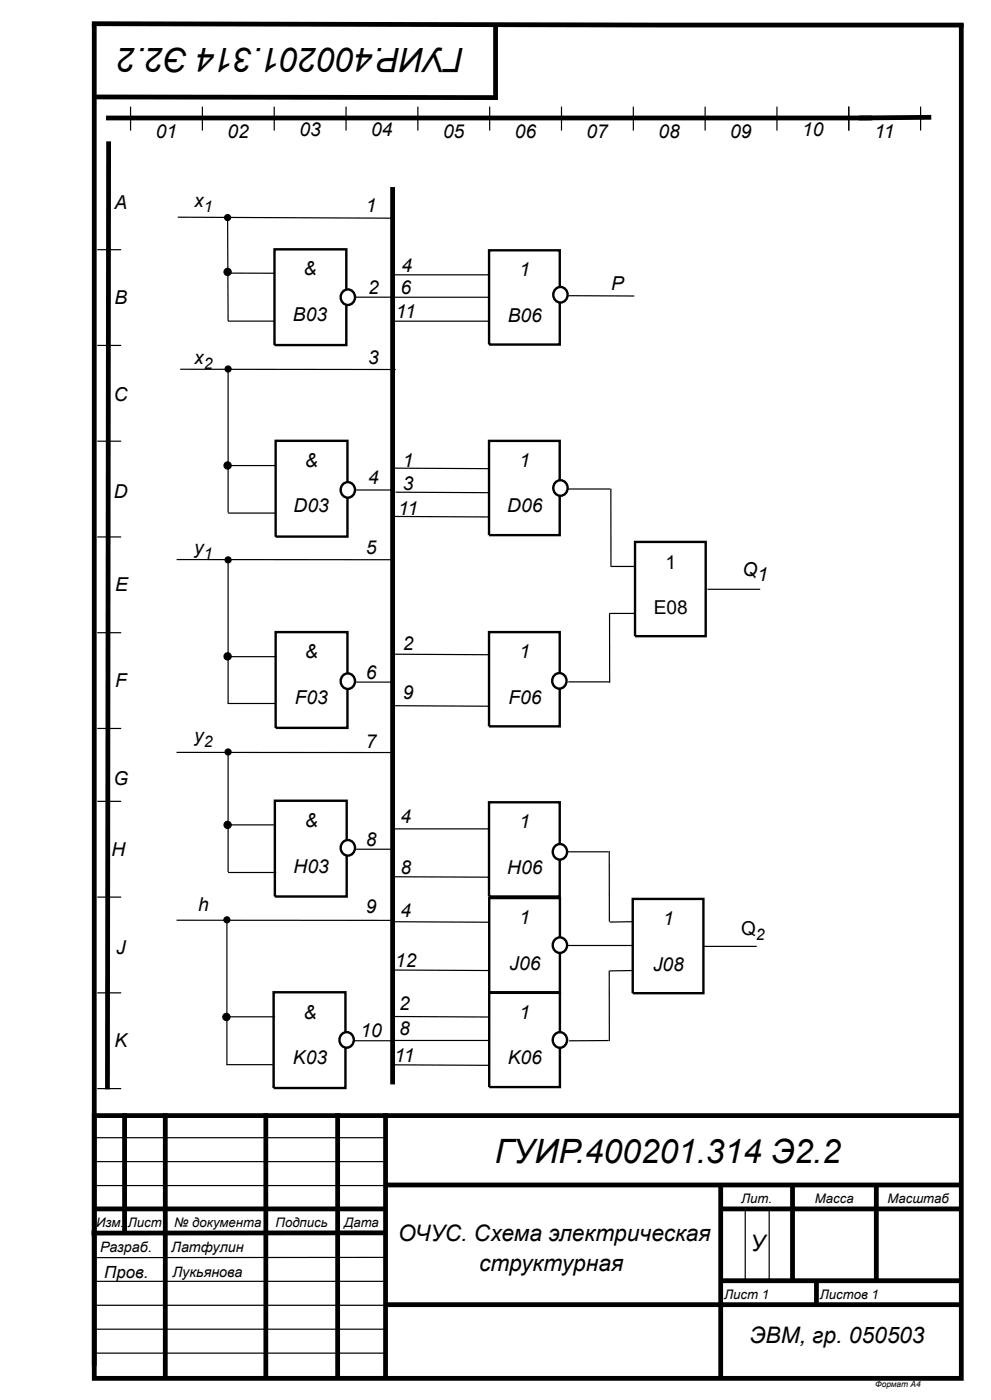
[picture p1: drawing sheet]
<svg xmlns="http://www.w3.org/2000/svg" width="210mm" height="297mm" viewBox="0 0 210 297" stroke-linecap="round" stroke-linejoin="round" font-family="sans-serif">
<g fill="none" stroke="#000" stroke-width="1" stroke-linecap="butt">
<path d="M19.5 5l184.9 .3M20 5v287.4h183.9v-287.4M105.1 5.1v15.6l-85.3-.1M22.5 25h162.5M23 30l-.2 201.1M197.6 24.9l-15.4 .1M26.4 236.2v25.3M35.1 236.2v55.8M56.4 236.2v55.8M71.6 236.2v55.8M81.8 236.2v55.8M203.9 236.7h-183.9v53.1"/>
<path d="M20.1 256.5h61.7M81.8 251.4h121.9M152.9 256.5h50.8M152.9 251.4v40.6M168.1 251.4v20.3M185.9 251.4v20.3M81.8 261.5l-62.4 .1M82 276.8h121.9M152.9 271.7h50.8M173.2 271.7v5.1"/>
</g>
<g fill="none" stroke="#000" stroke-width=".25">
<path d="M27.7 22.6v5.1M42.9 22.6v5.1M58.2 22.6v5.1M73.4 22.6v5.1M88.6 22.6v5.1M103.9 22.6v5.1M119.1 22.6v5.1M134.4 22.6v5.1M149.6 22.6v5.1M164.8 22.6v5.1M180.1 22.6v5.1M195.3 22.6v5.1"/>
<path d="M20.6 53h5.1M37.7 46.1l45.7 .2M48.3 46.8l.1 21.3M20.6 73.3h5.1M20.6 93.6h5.1M20.6 113.9h5.1M20.6 134.2h5.1M20.6 154.5h5.1M20.2 251.5h61.7M20.2 246.4h61.7M20.2 241.4h61.7M158.1 256.6v15.2"/>
<path d="M163.2 256.6v15.2M20.2 276.9h62M20.2 271.8h61.7M81.9 266.8h-62M20.2 287.1h61.7M20.2 282h61.7"/>
<circle cx="48.3" cy="46.2" r=".63"/>
</g>
<circle cx="48.3" cy="46.2" r=".63" fill="#000"/>
<path d="M58.2 52.9h15.3v20.3h-15.3z" fill="#fff"/>
<path d="M58.2 52.9h15.3v20.3h-15.3z" fill="none" stroke="#000" stroke-width=".51"/>
<circle cx="48.3" cy="57.7" r=".76" fill="#000"/>
<g fill="none" stroke="#000" stroke-width=".25">
<path d="M48.3 57.9l10 .1M48.4 68.1h9.9"/>
<circle cx="48.3" cy="57.7" r=".76"/>
</g>
<path d="M72.9 61.7a1.58 1.58 0 0 1 2.4 1.4 1.58 1.58 0 0 1-2.4 1.3 1.73 1.73 0 0 1 0-2.7z" fill="#fff"/>
<path d="M72.9 61.7a1.58 1.58 0 0 1 2.4 1.4 1.58 1.58 0 0 1-2.4 1.3 1.73 1.73 0 0 1 0-2.7z" fill="none" stroke="#000" stroke-width=".51"/>
<g fill="none" stroke="#000" stroke-width=".25">
<path d="M48.4 78.9v29.9M75.4 63h8"/>
<circle cx="48.4" cy="78.3" r=".63"/>
</g>
<path d="M83.3 39.7v190.4" fill="none" stroke="#000" stroke-width="1" stroke-linecap="butt"/>
<circle cx="48.4" cy="78.3" r=".63" fill="#000"/>
<path d="M58.5 93.5h15.2v20.3h-15.2z" fill="#fff"/>
<path d="M58.5 93.5h15.2v20.3h-15.2z" fill="none" stroke="#000" stroke-width=".51"/>
<circle cx="48.3" cy="98.8" r=".76" fill="#000"/>
<g fill="none" stroke="#000" stroke-width=".25">
<path d="M48.5 98.8h10M48.4 108.9h10.1"/>
<circle cx="48.3" cy="98.8" r=".76"/>
</g>
<path d="M72.9 102.6a1.58 1.58 0 0 1 2.4 1.3 1.58 1.58 0 0 1-2.4 1.4 1.73 1.73 0 0 1 0-2.7z" fill="#fff"/>
<path d="M72.9 102.6a1.58 1.58 0 0 1 2.4 1.3 1.58 1.58 0 0 1-2.4 1.4 1.73 1.73 0 0 1 0-2.7z" fill="none" stroke="#000" stroke-width=".51"/>
<path d="M38.2 78.3l45.7 .1M37.5 118.7h46.3M75.5 104h8.2M20.6 170h5.1M20.6 190.3h5.1M20.6 210.6h5.1M20.6 231h5.1" fill="none" stroke="#000" stroke-width=".25"/>
<path d="M58.5 134.1h15.2v20.3h-15.2z" fill="#fff"/>
<path d="M58.5 134.1h15.2v20.3h-15.2z" fill="none" stroke="#000" stroke-width=".51"/>
<path d="M72.9 143.2a1.58 1.58 0 0 1 2.4 1.3 1.58 1.58 0 0 1-2.4 1.3 1.73 1.73 0 0 1 0-2.6z" fill="#fff"/>
<path d="M72.9 143.2a1.58 1.58 0 0 1 2.4 1.3 1.58 1.58 0 0 1-2.4 1.3 1.73 1.73 0 0 1 0-2.6z" fill="none" stroke="#000" stroke-width=".51"/>
<g fill="none" stroke="#000" stroke-width=".25">
<path d="M48.4 119.4v29.9M48.7 139.3h10M37.5 159.6l46.2 .1M48.3 149.2h10.1M75.6 144.7h7.8"/>
<circle cx="48.4" cy="118.8" r=".63"/>
<circle cx="48.3" cy="139.2" r=".76"/>
</g>
<g fill="#000">
<circle cx="48.4" cy="118.8" r=".63"/>
<circle cx="48.3" cy="139.2" r=".76"/>
</g>
<path d="M58.3 169.9h15.2v20.3h-15.2z" fill="#fff"/>
<path d="M58.3 169.9h15.2v20.3h-15.2z" fill="none" stroke="#000" stroke-width=".51"/>
<g fill="none" stroke="#000" stroke-width=".25">
<path d="M48.4 160.2v24.8"/>
<circle cx="48.4" cy="159.5" r=".63"/>
</g>
<circle cx="48.4" cy="159.5" r=".63" fill="#000"/>
<path d="M72.9 178.5a1.58 1.58 0 0 1 2.4 1.4 1.58 1.58 0 0 1-2.4 1.3 1.73 1.73 0 0 1 0-2.7z" fill="#fff"/>
<path d="M72.9 178.5a1.58 1.58 0 0 1 2.4 1.4 1.58 1.58 0 0 1-2.4 1.3 1.73 1.73 0 0 1 0-2.7z" fill="none" stroke="#000" stroke-width=".51"/>
<g fill="none" stroke="#000" stroke-width=".25">
<path d="M48.3 175h10M37.5 195.2l46.2 .1M48.4 185.1h10.2M75.5 180.2h7.9"/>
<circle cx="48.3" cy="175" r=".76"/>
</g>
<circle cx="48.3" cy="175" r=".76" fill="#000"/>
<path d="M58 210.5h15.3v20.3h-15.3z" fill="#fff"/>
<path d="M58 210.5h15.3v20.3h-15.3z" fill="none" stroke="#000" stroke-width=".51"/>
<path d="M72.6 219.3a1.58 1.58 0 0 1 2.5 1.3 1.58 1.58 0 0 1-2.5 1.3 1.73 1.73 0 0 1 0-2.6z" fill="#fff"/>
<path d="M72.6 219.3a1.58 1.58 0 0 1 2.5 1.3 1.58 1.58 0 0 1-2.5 1.3 1.73 1.73 0 0 1 0-2.6z" fill="none" stroke="#000" stroke-width=".51"/>
<g fill="none" stroke="#000" stroke-width=".25">
<path d="M105.6 53.2l3.6 6.3M83.4 68.1h20.6M83.6 63.1h20.4M120.6 62.7l14 .1M48.1 195.8v30.1M48.1 215.7h10.2M48 225.9h10.2M75.3 220.8h8.1"/>
<circle cx="48.1" cy="195.1" r=".63"/>
<circle cx="48" cy="215.8" r=".76"/>
</g>
<g fill="#000">
<circle cx="48.1" cy="195.1" r=".63"/>
<circle cx="48" cy="215.8" r=".76"/>
</g>
<path d="M103.8 53.1h14.9v20h-14.9z" fill="#fff"/>
<path d="M103.8 53.1h14.9v20h-14.9z" fill="none" stroke="#000" stroke-width=".51"/>
<path d="M118 61.2a1.58 1.58 0 0 1 2.4 1.3 1.58 1.58 0 0 1-2.4 1.4 1.73 1.73 0 0 1 0-2.7z" fill="#fff"/>
<path d="M118 61.2a1.58 1.58 0 0 1 2.4 1.3 1.58 1.58 0 0 1-2.4 1.4 1.73 1.73 0 0 1 0-2.7z" fill="none" stroke="#000" stroke-width=".51"/>
<path d="M83.5 58.3h20.3M83.8 99.3l19.9 .1M83.4 109.6l20.6 .1M83.9 104.4l20.1 .1" fill="none" stroke="#000" stroke-width=".25"/>
<path d="M103.7 93.5h15v20h-15z" fill="#fff"/>
<path d="M103.7 93.5h15v20h-15z" fill="none" stroke="#000" stroke-width=".51"/>
<path d="M118 102.2a1.58 1.58 0 0 1 2.4 1.3 1.58 1.58 0 0 1-2.4 1.4 1.73 1.73 0 0 1 0-2.7z" fill="#fff"/>
<path d="M118 102.2a1.58 1.58 0 0 1 2.4 1.3 1.58 1.58 0 0 1-2.4 1.4 1.73 1.73 0 0 1 0-2.7z" fill="none" stroke="#000" stroke-width=".51"/>
<path d="M83.8 138.8l20.2 .1M83.8 149.7l20.2 .1" fill="none" stroke="#000" stroke-width=".25"/>
<path d="M103.7 134.1h15v20h-15z" fill="#fff"/>
<path d="M103.7 134.1h15v20h-15z" fill="none" stroke="#000" stroke-width=".51"/>
<path d="M117.8 143.1a1.58 1.58 0 0 1 2.4 1.3 1.58 1.58 0 0 1-2.4 1.4 1.73 1.73 0 0 1 0-2.7z" fill="#fff"/>
<path d="M117.8 143.1a1.58 1.58 0 0 1 2.4 1.3 1.58 1.58 0 0 1-2.4 1.4 1.73 1.73 0 0 1 0-2.7z" fill="none" stroke="#000" stroke-width=".51"/>
<path d="M120.5 103.7h8.9M129.3 130.1v14.7M120.5 144.7h8.9" fill="none" stroke="#000" stroke-width=".25"/>
<path d="M134.7 115h15v20h-15z" fill="#fff"/>
<path d="M134.7 115h15v20h-15z" fill="none" stroke="#000" stroke-width=".51"/>
<path d="M129.6 103.7v16.5M129.3 130.1h5.5M129.6 120.2h5.1M150.1 125h11.2M83.4 175.8h20.6M83.4 186l20.6 .1" fill="none" stroke="#000" stroke-width=".25"/>
<path d="M103.7 170.2h15v20h-15z" fill="#fff"/>
<path d="M103.7 170.2h15v20h-15z" fill="none" stroke="#000" stroke-width=".51"/>
<path d="M117.9 179.4a1.58 1.58 0 0 1 2.4 1.3 1.58 1.58 0 0 1-2.4 1.3 1.73 1.73 0 0 1 0-2.6z" fill="#fff"/>
<path d="M117.9 179.4a1.58 1.58 0 0 1 2.4 1.3 1.58 1.58 0 0 1-2.4 1.3 1.73 1.73 0 0 1 0-2.6z" fill="none" stroke="#000" stroke-width=".51"/>
<path d="M83.4 195.5l20.7 .2M83.4 205.8l20.7 .1" fill="none" stroke="#000" stroke-width=".25"/>
<path d="M103.8 190.5h15v20h-15z" fill="#fff"/>
<path d="M103.8 190.5h15v20h-15z" fill="none" stroke="#000" stroke-width=".51"/>
<path d="M117.9 199.2a1.58 1.58 0 0 1 2.4 1.3 1.58 1.58 0 0 1-2.4 1.3 1.73 1.73 0 0 1 0-2.6z" fill="#fff"/>
<path d="M117.9 199.2a1.58 1.58 0 0 1 2.4 1.3 1.58 1.58 0 0 1-2.4 1.3 1.73 1.73 0 0 1 0-2.6z" fill="none" stroke="#000" stroke-width=".51"/>
<path d="M83.7 215.7l20.4 .1M83.4 220.7h20.6M83.4 225.9l20.7 .1" fill="none" stroke="#000" stroke-width=".25"/>
<path d="M103.8 210.6h15v20h-15z" fill="#fff"/>
<path d="M103.8 210.6h15v20h-15z" fill="none" stroke="#000" stroke-width=".51"/>
<path d="M117.9 219.3a1.58 1.58 0 0 1 2.4 1.3 1.58 1.58 0 0 1-2.4 1.4 1.73 1.73 0 0 1 0-2.7z" fill="#fff"/>
<path d="M117.9 219.3a1.58 1.58 0 0 1 2.4 1.3 1.58 1.58 0 0 1-2.4 1.4 1.73 1.73 0 0 1 0-2.7z" fill="none" stroke="#000" stroke-width=".51"/>
<path d="M120.2 180.7h8.9M129.2 180.6l.1 14.9M134.2 195.5l-4.8 .1M120.5 200.6h13.9M129.2 205.9l.1 15M134.2 205.9l-4.8 .1M129.1 220.8h-8.4" fill="none" stroke="#000" stroke-width=".25"/>
<path d="M134.2 190.7h15v20h-15z" fill="#fff"/>
<path d="M134.2 190.7h15v20h-15z" fill="none" stroke="#000" stroke-width=".51"/>
<path d="M149.3 200.8h11.2" fill="none" stroke="#000" stroke-width=".25"/>
<g font-size="7.1">
<text x="98.5" y="10.2" transform="rotate(180 98.5 10.2)">ГУИР.400201.314 Э2.2</text>
<text x="105" y="246.8">ГУИР.400201.314 Э2.2</text>
</g>
<g font-size="4.8">
<text x="84.5" y="263.3">ОЧУС. Схема электрическая</text>
<text x="101.7" y="269.7">структурная</text>
<text x="159.2" y="265.4">У</text>
<text x="159.1" y="284.9">ЭВМ, гр. 050503</text>
</g>
<g font-size="4.1">
<text x="33" y="29.2">01</text>
<text x="48.3" y="29.2">02</text>
<text x="63.5" y="28.9">03</text>
<text x="78.7" y="28.9">04</text>
<text x="94" y="29.2">05</text>
<text x="109.2" y="29.2">06</text>
<text x="124.5" y="29.2">07</text>
<text x="139.7" y="29.2">08</text>
<text x="154.9" y="29.2">09</text>
<text x="170.2" y="28.9">10</text>
<text x="185.5" y="29.2">11</text>
<text x="24.3" y="44.4">A</text>
<text x="41.2" y="43.9">x</text>
<text x="77.6" y="44.9">1</text>
<text x="64.4" y="58.4">&amp;</text>
<text x="85.2" y="57.6">4</text>
<text x="110.2" y="58.7">1</text>
<text x="24.3" y="64.5">B</text>
<text x="78.1" y="62.5">2</text>
<text x="85" y="62.5">6</text>
<text x="129.7" y="61.5">P</text>
<text x="62.2" y="68.1">B03</text>
<text x="84" y="67.5">11</text>
<text x="107.7" y="68.3">B06</text>
<text x="41.2" y="77.2">x</text>
<text x="78.1" y="77.2">3</text>
<text x="24.2" y="85.1">C</text>
<text x="64.7" y="99">&amp;</text>
<text x="85.5" y="99">1</text>
<text x="110.2" y="99">1</text>
<text x="24.2" y="105.6">D</text>
<text x="78.1" y="102.6">4</text>
<text x="85.5" y="103.9">3</text>
<text x="62.3" y="108.7">D03</text>
<text x="84.5" y="109.2">11</text>
<text x="107.6" y="108.7">D06</text>
<text x="41.2" y="117.6">y</text>
<text x="77.6" y="117.6">5</text>
<text x="24.4" y="125.4">E</text>
<text x="141.2" y="120.6">1</text>
<text x="157.5" y="122.1">Q1</text>
<text x="138.7" y="130.3">E08</text>
<text x="85.5" y="137.9">2</text>
<text x="64.7" y="139.7">&amp;</text>
<text x="77.6" y="144">6</text>
<text x="110.2" y="139.7">1</text>
<text x="24.4" y="145.8">F</text>
<text x="62.5" y="149.3">F03</text>
<text x="85.5" y="148.3">9</text>
<text x="107.8" y="149.3">F06</text>
<text x="41.2" y="157.4">y</text>
<text x="77.6" y="158.7">7</text>
<text x="24.1" y="166.6">G</text>
<text x="64.7" y="175.5">&amp;</text>
<text x="77.6" y="179.5">8</text>
<text x="85" y="174.7">4</text>
<text x="110.2" y="175.7">1</text>
<text x="23.7" y="181.6">H</text>
<text x="62.3" y="185.1">H03</text>
<text x="85" y="185.4">8</text>
<text x="107.6" y="185.4">H06</text>
<text x="42" y="193.2">h</text>
<text x="77.6" y="193.7">9</text>
<text x="85" y="194.5">4</text>
<text x="110.2" y="196">1</text>
<text x="140.7" y="196.3">1</text>
<text x="24.6" y="202.4">J</text>
<text x="157.2" y="198.3">Q</text>
<text x="83.8" y="205.2">12</text>
<text x="108.1" y="205.7">J06</text>
<text x="138.5" y="205.9">J08</text>
<text x="84.7" y="214.3">2</text>
<text x="64.4" y="216.1">&amp;</text>
<text x="76.5" y="219.9">10</text>
<text x="84.7" y="219.7">8</text>
<text x="110.2" y="216.1">1</text>
<text x="24.3" y="222.2">K</text>
<text x="62.2" y="225.7">K03</text>
<text x="83.7" y="225.2">11</text>
<text x="107.7" y="225.7">K06</text>
</g>
<text font-size="3.6" x="22.1" y="271.2">Пров.</text>
<g font-size="3.4">
<text x="43.2" y="44.9">1</text>
<text x="43.2" y="78.2">2</text>
<text x="43.2" y="118.6">1</text>
<text x="43.2" y="158.5">2</text>
<text x="160.4" y="199.3">2</text>
</g>
<g font-size="3">
<text x="21.2" y="265.6">Разраб.</text>
<text x="36.3" y="265.6">Латфулин</text>
<text x="36.6" y="270.9">Лукьянова</text>
</g>
<g font-size="2.8">
<text x="157.2" y="255.2">Лит.</text>
<text x="172.9" y="255.2">Масса</text>
<text x="188.2" y="255.2">Масштаб</text>
<text x="20.4" y="260.3">Изм.</text>
<text x="27.1" y="260.3">Лист</text>
<text x="37" y="260.3">№ документа</text>
<text x="58.5" y="260.3">Подпись</text>
<text x="73" y="260.3">Дата</text>
<text x="153.6" y="275.5">Лист 1</text>
<text x="173.9" y="275.5">Листов 1</text>
</g>
<text font-size="1.8" x="185.6" y="294.3">Формат А4</text>
</svg>
